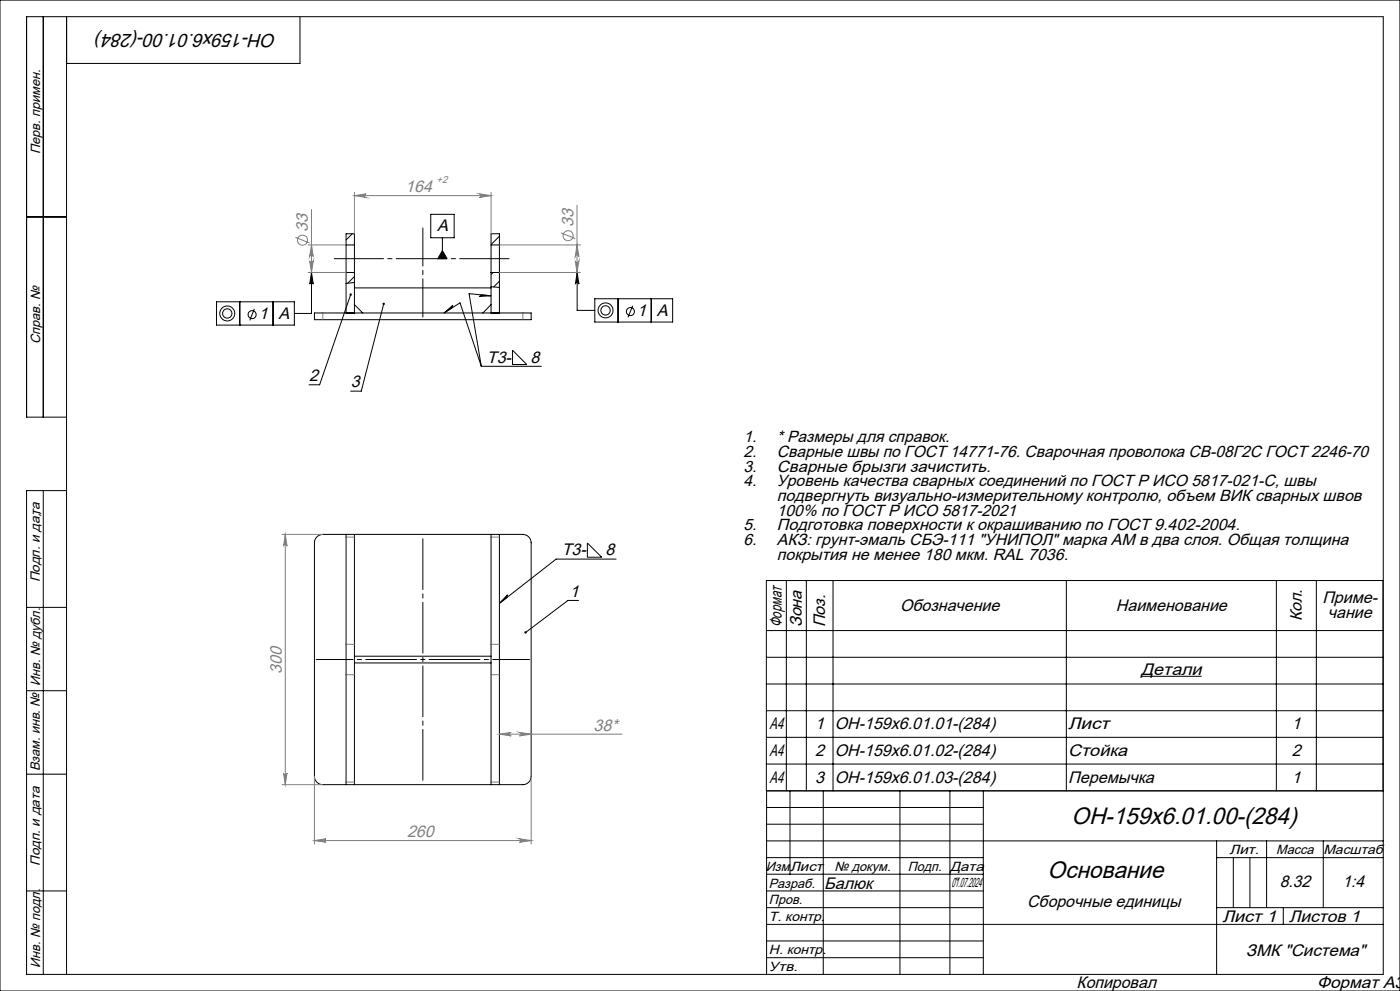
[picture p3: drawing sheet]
<svg xmlns="http://www.w3.org/2000/svg" width="420mm" height="297mm" viewBox="0 0 420 297" stroke-linecap="round" stroke-linejoin="round" font-family="sans-serif">
<g fill="none" stroke="#000" stroke-width=".3">
<path d="M0 0h420v297h-420zM13 5v120M20 5v287M90 5v14h-70M8 65h12M103.8 73.4v8.3M103.8 73.4v-3.3h2.5v3.3M103.8 73.4h2.5M105.7 70.1l-1.9 1.8M106.3 73.4v8.3M129.2 64.2h7v7.1h-7zM132.7 71.3v6.2"/>
<path d="M132.7 75.1l1.4 2.4h-2.8zM147.3 73.4v8.3M147.3 73.4h2.5M149.8 73.4v8.3M149.8 73.4v-3.3h-2.5v3.3M149.8 70.8l-2.5 2.5M64.9 90.4h23.4v7h-23.4zM71.9 90.4v7M76.3 92.6l-1.4 3.4M81.9 90.4v7M93.5 81.7v12.2h-5.2M93.5 81.7l.5 3.5a.53 .53 0 0 0-.5-.5 .53 .53 0 0 0-.6 .5z"/>
<path d="M94.3 93.8h65v2h-65zM103.8 81.7h2.5M103.8 81.7v12.1M105.2 88.3l-9.3 27h-3.2M106.3 91.3l2.5 2.5M106.3 86.3h41M106.3 84.7l-2.5 .2M106.3 81.7v12.1M106.3 82.9l-2 2M115.1 91.1l-6.7 26.1h-3.2M133.2 93.8l2.7-2.3-.2 .7zM133.2 93.8l4.8-3 6.4 19"/>
<path d="M143.8 88.8l.5-.2 .1-.2 2.9 .2zM147.3 88.6l-6.6-.6 3.7 21.8M147.3 85.9l2.5 .2M147.3 81.7v12.1M147.3 81.7h2.5M147.3 91.3l-2.4 2.5M148 81.7l-.7 .6M149.8 84.3l-1.7 1.7M149.8 81.7v12.1M173.1 81.7l.6 3.5a.53 .53 0 0 0-.6-.5 .53 .53 0 0 0-.5 .5zM173.1 81.7v11.3h5.3M178.4 89.5h23.4v7h-23.4z"/>
<path d="M185.4 89.5v7M189.8 91.6l-1.4 3.5M195.4 89.5v7M144.4 109.8h18M153.7 104.9l4.3 4.4h-4.3zM20 125h-12v-120h407v287h-407v-145h12M13 147v145M95.1 160.9l.8-.5 .9-.2h60a2.53 2.53 0 0 1 2.5 2.5v70a2.47 2.47 0 0 1-2.5 2.5h-60a2.47 2.47 0 0 1-2.5-2.5v-70l.2-1zM103.8 160.2v75M106.3 160.2v75M147.3 160.2v75M149.8 160.2v75"/>
<path d="M152.3 178.3l-.1 .7-2.4 1.8zM173.6 179.9h-3.2l-12.7 9.6M176.2 162.7l4.3 4.3h-4.3zM184.9 167.6h-18.1l-17 13.2M235.9 174v63M241.9 174v63M249.9 174v63M319.9 174v63M382.9 174v63M394.9 174v63M8 182h12M106.3 198.7h41"/>
<path d="M106.3 196.7h41M229.9 189h185M229.9 197h185M8 207h12M229.9 205h185M229.9 213h185M342.4 202.7h18.1M8 232h12M229.9 221h185M229.9 229h185M230 237v55M237 237v25"/>
<path d="M247 237v55M270 237v55M285 237v55M295 237v55M414.9 237v-63h-185v63h185.1M230 257h65M230 242h65M230 247h65M230 252h185M365 252v40M365 257h50M370 257v15"/>
<path d="M375 257v15M380 252v20M397 252v20M8 267h12M230 262h65M230 267h65M230 272h65M230 277h185M365 272h50M385 272v5M230 282h65M230 287h65"/>
<circle cx="68.2" cy="93.9" r="1.4"/>
<circle cx="68.2" cy="93.9" r="2.24"/>
<circle cx="75.6" cy="94.3" r="1.2"/>
<circle cx="181.7" cy="93" r="1.4"/>
<circle cx="181.7" cy="93" r="2.24"/>
<circle cx="189.1" cy="93.4" r="1.2"/>
</g>
<g fill="none" stroke="#808080" stroke-width=".3">
<path d="M106.3 58.6l3.5-.5a.55 .55 0 0 0-.5 .5 .55 .55 0 0 0 .5 .6zM106.3 57.6v12.4M106.3 58.6h41M143.8 58.1l3.5 .5-3.5 .6a.55 .55 0 0 0 .5-.6 .55 .55 0 0 0-.5-.5zM147.3 57.6v12.4M88.6 71.1l4.3 1.7M92.4 73.4h11.4M92.9 78.2a.55 .55 0 0 0 .5 .5 .55 .55 0 0 0 .6-.5l-.5 3.5zM93.5 62.8v18.9M93.5 73.4l.5 3.5a.55 .55 0 0 0-.6-.5 .55 .55 0 0 0-.5 .5zM149.9 73.4h24.2M168.3 69.8l4.3 1.7"/>
<path d="M172.6 78.2a.55 .55 0 0 0 .5 .5 .55 .55 0 0 0 .6-.5l-.6 3.5zM173.1 61.5v20.2M173.1 73.4l.6 3.5a.55 .55 0 0 0-.6-.5 .55 .55 0 0 0-.5 .5zM92.4 81.7h11.4M96.8 93.8v2M149.9 81.7h24.2M156.8 93.8v2M84.6 160.2h12.2M85.6 160.2v75M85.6 160.2l.5 3.5a.53 .53 0 0 0-.5-.6 .53 .53 0 0 0-.5 .6zM103.8 161h2.5M147.3 161h2.5"/>
<path d="M103.8 193.1h2.5M147.3 193.1h2.5M103.8 202.2h2.5M147.3 202.2h2.5M155.8 219.5l3.5 .5-3.5 .6a.53 .53 0 0 0 .6-.6 .53 .53 0 0 0-.6-.5zM84.6 235.2h12.2M85.1 231.7a.53 .53 0 0 0 .5 .5 .53 .53 0 0 0 .5-.5l-.5 3.5zM94.3 232.7v20.2M103.8 234.4h2.5M147.3 234.4h2.5M149.8 220l3.6-.5a.53 .53 0 0 0-.6 .5 .53 .53 0 0 0 .6 .6zM149.8 220h36.8"/>
<path d="M159.3 232.7v20.2M94.3 251.9l3.5-.5a.53 .53 0 0 0-.5 .5 .53 .53 0 0 0 .5 .5zM94.3 251.9h65M155.8 251.4l3.5 .5-3.5 .5a.53 .53 0 0 0 .6-.5 .53 .53 0 0 0-.6-.5z"/>
<circle cx="90.8" cy="72" r="1.5"/>
<circle cx="170.4" cy="70.6" r="1.51"/>
</g>
<path d="M126.9 95v-26.7" fill="none" stroke="#000" stroke-width=".3" stroke-dasharray="15.2 1.3 1.3 1.3" stroke-dashoffset="3.8"/>
<path d="M100.3 77.5h52.4" fill="none" stroke="#000" stroke-width=".3" stroke-dasharray="15.2 1.3 1.3 1.3" stroke-dashoffset=".5"/>
<path d="M94.9 197.7h64" fill="none" stroke="#000" stroke-width=".3" stroke-dasharray="15.2 1.3 1.3 1.3" stroke-dashoffset="4.2"/>
<path d="M126.9 234.7v-74" fill="none" stroke="#000" stroke-width=".3" stroke-dasharray="15.2 1.3 1.3 1.3" stroke-dashoffset="-.8"/>
<path d="M105 88a.37 .37 0 0 0-.1 .5 .37 .37 0 0 0 .6 0 .37 .37 0 0 0-.2-.6l-.1 .4 .1-.4zM114.9 90.8a.35 .35 0 0 0 0 .5 .35 .35 0 0 0 .5-.1 .35 .35 0 0 0-.2-.5l-.1 .4 .1-.4zM93.5 81.7l.5 3.5a.53 .53 0 0 0-.5-.5 .53 .53 0 0 0-.6 .5zM173.1 81.7l.6 3.5a.53 .53 0 0 0-.6-.5 .53 .53 0 0 0-.5 .5zM132.7 75.1l1.4 2.4h-2.8zM133.2 93.8l2.7-2.3-.2 .7zM143.8 88.8l.5-.2 .1-.2 2.9 .2zM157.4 189.3v.5l.3-.3-.3 .3a.37 .37 0 0 0 .5 0 .37 .37 0 0 0 0-.5 .37 .37 0 0 0-.5 0zM152.3 178.3l-.1 .7-2.4 1.8z" fill="#000"/>
<g fill="#808080">
<path d="M106.3 58.6l3.5-.5a.55 .55 0 0 0-.5 .5 .55 .55 0 0 0 .5 .6zM143.8 58.1l3.5 .5-3.5 .6a.55 .55 0 0 0 .5-.6 .55 .55 0 0 0-.5-.5zM94.3 251.9l3.5-.5a.53 .53 0 0 0-.5 .5 .53 .53 0 0 0 .5 .5zM155.8 251.4l3.5 .5-3.5 .5a.53 .53 0 0 0 .6-.5 .53 .53 0 0 0-.6-.5zM149.8 220l3.6-.5a.53 .53 0 0 0-.6 .5 .53 .53 0 0 0 .6 .6zM155.8 219.5l3.5 .5-3.5 .6a.53 .53 0 0 0 .6-.6 .53 .53 0 0 0-.6-.5z"/>
<path d="M93.5 73.4l.5 3.5a.55 .55 0 0 0-.6-.5 .55 .55 0 0 0-.5 .5zM92.9 78.2a.55 .55 0 0 0 .5 .5 .55 .55 0 0 0 .6-.5l-.5 3.5zM173.1 73.4l.6 3.5a.55 .55 0 0 0-.6-.5 .55 .55 0 0 0-.5 .5zM172.6 78.2a.55 .55 0 0 0 .5 .5 .55 .55 0 0 0 .6-.5l-.6 3.5zM85.6 160.2l.5 3.5a.53 .53 0 0 0-.5-.6 .53 .53 0 0 0-.5 .6zM85.1 231.7a.53 .53 0 0 0 .5 .5 .53 .53 0 0 0 .5-.5l-.5 3.5z"/>
</g>
<g font-size="7.1">
<text x="321.5" y="246.9">ОН-159х6.01.00-(284)</text>
<text x="314.3" y="263.2">Основание</text>
</g>
<text font-size="5.7" x="82.9" y="10.3" transform="rotate(-180 82.9 10.3)">ОН-159х6.01.00-(284)</text>
<g font-size="5.3">
<text x="15.2" y="155.6" transform="rotate(-90 15.2 155.6)">&quot;</text>
<text x="285.8" y="266.4">&quot;</text>
</g>
<g font-size="5" fill="#808080">
<text x="121.6" y="57.5">164</text>
<text x="92.4" y="69.5" transform="rotate(-90 92.4 69.5)">33</text>
<text x="172" y="68.1" transform="rotate(-90 172 68.1)">33</text>
<text x="84.5" y="202" transform="rotate(-90 84.5 202)">300</text>
<text x="178.1" y="218.9">38*</text>
<text x="122.1" y="250.8">260</text>
</g>
<g font-size="5">
<text x="131.1" y="69.3">A</text>
<text x="77.6" y="95.5">1</text>
<text x="83.5" y="95.5">A</text>
<text x="191.1" y="94.6">1</text>
<text x="197" y="94.6">A</text>
<text x="146.1" y="108.7">Т3-</text>
<text x="159.2" y="108.7">8</text>
<text x="92.8" y="114.2">2</text>
<text x="105.3" y="116.1">3</text>
<text x="168.5" y="166.4">Т3-</text>
<text x="181.7" y="166.4">8</text>
<text x="170.9" y="178.8">1</text>
<text x="270" y="183.1">Обозначение</text>
<text x="334.8" y="183.1">Наименование</text>
<text x="396.7" y="180.8">Приме-</text>
<text x="398.3" y="185.4">чание</text>
<text x="234.6" y="188" transform="rotate(-90 234.6 188)">Формат</text>
<text x="240.6" y="188" transform="rotate(-90 240.6 188)">Зона</text>
<text x="247.6" y="188" transform="rotate(-90 247.6 188)">Поз.</text>
<text x="390.6" y="186.2" transform="rotate(-90 390.6 186.2)">Кол.</text>
<text x="342.4" y="202.2">Детали</text>
<text x="230.9" y="218.6">А4</text>
<text x="244.6" y="218.6">1</text>
<text x="250.4" y="218.6">ОН-159х6.01.01-(284)</text>
<text x="320.4" y="218.6">Лист</text>
<text x="387.6" y="218.6">1</text>
<text x="230.9" y="226.6">А4</text>
<text x="244.6" y="226.6">2</text>
<text x="250.4" y="226.6">ОН-159х6.01.02-(284)</text>
<text x="320.4" y="226.6">Стойка</text>
<text x="387.6" y="226.6">2</text>
<text x="230.9" y="234.6">А4</text>
<text x="244.6" y="234.6">3</text>
<text x="250.4" y="234.6">ОН-159х6.01.03-(284)</text>
<text x="320.4" y="234.6">Перемычка</text>
<text x="387.6" y="234.6">1</text>
<text x="247.3" y="266.5">Балюк</text>
<text x="383.9" y="265.7">8.32</text>
<text x="402.8" y="265.7">1:4</text>
<text x="308.2" y="271.9">Сборочные единицы</text>
<text x="366.7" y="276.3">Лист 1</text>
<text x="386.8" y="276.2">Листов 1</text>
<text x="373.8" y="286.5">ЗМК &quot;Система&quot;</text>
<text x="322.9" y="296">Копировал</text>
<text x="395.1" y="296">Формат А3</text>
</g>
<g font-size="4.8">
<text x="223.1" y="132.6">1.</text>
<text x="223.1" y="137">2.</text>
<text x="233.1" y="132.6">* Размеры для справок.</text>
<text x="233.1" y="137">Сварные швы по ГОСТ 14771-76. Сварочная проволока СВ-08Г2С ГОСТ 2246-70</text>
<text x="223.1" y="141.4">3.</text>
<text x="233.1" y="141.4">Сварные брызги зачистить.</text>
<text x="223.1" y="145.8">4.</text>
<text x="233.1" y="145.8">Уровень качества сварных соединений по ГОСТ Р ИСО 5817-021-С, швы</text>
<text x="233.1" y="154.6">100% по ГОСТ Р ИСО 5817-2021</text>
<text x="233.1" y="150.2">подвергнуть визуально-измерительному контролю, объем ВИК сварных швов</text>
<text x="223.1" y="159">5.</text>
<text x="233.1" y="159">Подготовка поверхности к окрашиванию по ГОСТ 9.402-2004.</text>
<text x="223.1" y="163.4">6.</text>
<text x="233.1" y="163.4">АКЗ: грунт-эмаль СБЭ-111 &quot;УНИПОЛ&quot; марка АМ в два слоя. Общая толщина</text>
<text x="233.1" y="167.8">покрытия не менее 180 мкм. RAL 7036.</text>
</g>
<g font-size="4">
<text x="12" y="46.1" transform="rotate(-90 12 46.1)">Перв. примен.</text>
<text x="12" y="103.1" transform="rotate(-90 12 103.1)">Справ. №</text>
<text x="12" y="174.5" transform="rotate(-90 12 174.5)">Подп. и дата</text>
<text x="12" y="205.6" transform="rotate(-90 12 205.6)">Инв. № дубл.</text>
<text x="12" y="231.2" transform="rotate(-90 12 231.2)">Взам. инв. №</text>
<text x="368.8" y="255.8">Лит.</text>
<text x="382.9" y="255.8">Масса</text>
<text x="397" y="255.8">Масштаб</text>
<text x="12" y="259.5" transform="rotate(-90 12 259.5)">Подп. и дата</text>
<text x="229.8" y="261.1">Изм.</text>
<text x="237" y="261.1">Лист</text>
<text x="250.4" y="261">№ докум.</text>
<text x="272.4" y="261">Подп.</text>
<text x="285" y="261">Дата</text>
<text x="230.6" y="266">Разраб.</text>
<text x="285.5" y="265.8">01.07.2024</text>
<text x="230.7" y="271">Пров.</text>
<text x="230.7" y="276">Т. контр.</text>
<text x="230.7" y="286">Н. контр.</text>
<text x="12" y="290" transform="rotate(-90 12 290)">Инв. № подл.</text>
<text x="230.7" y="291">Утв.</text>
</g>
<text font-size="3" fill="#808080" x="130.9" y="54.9">+2</text>
</svg>
